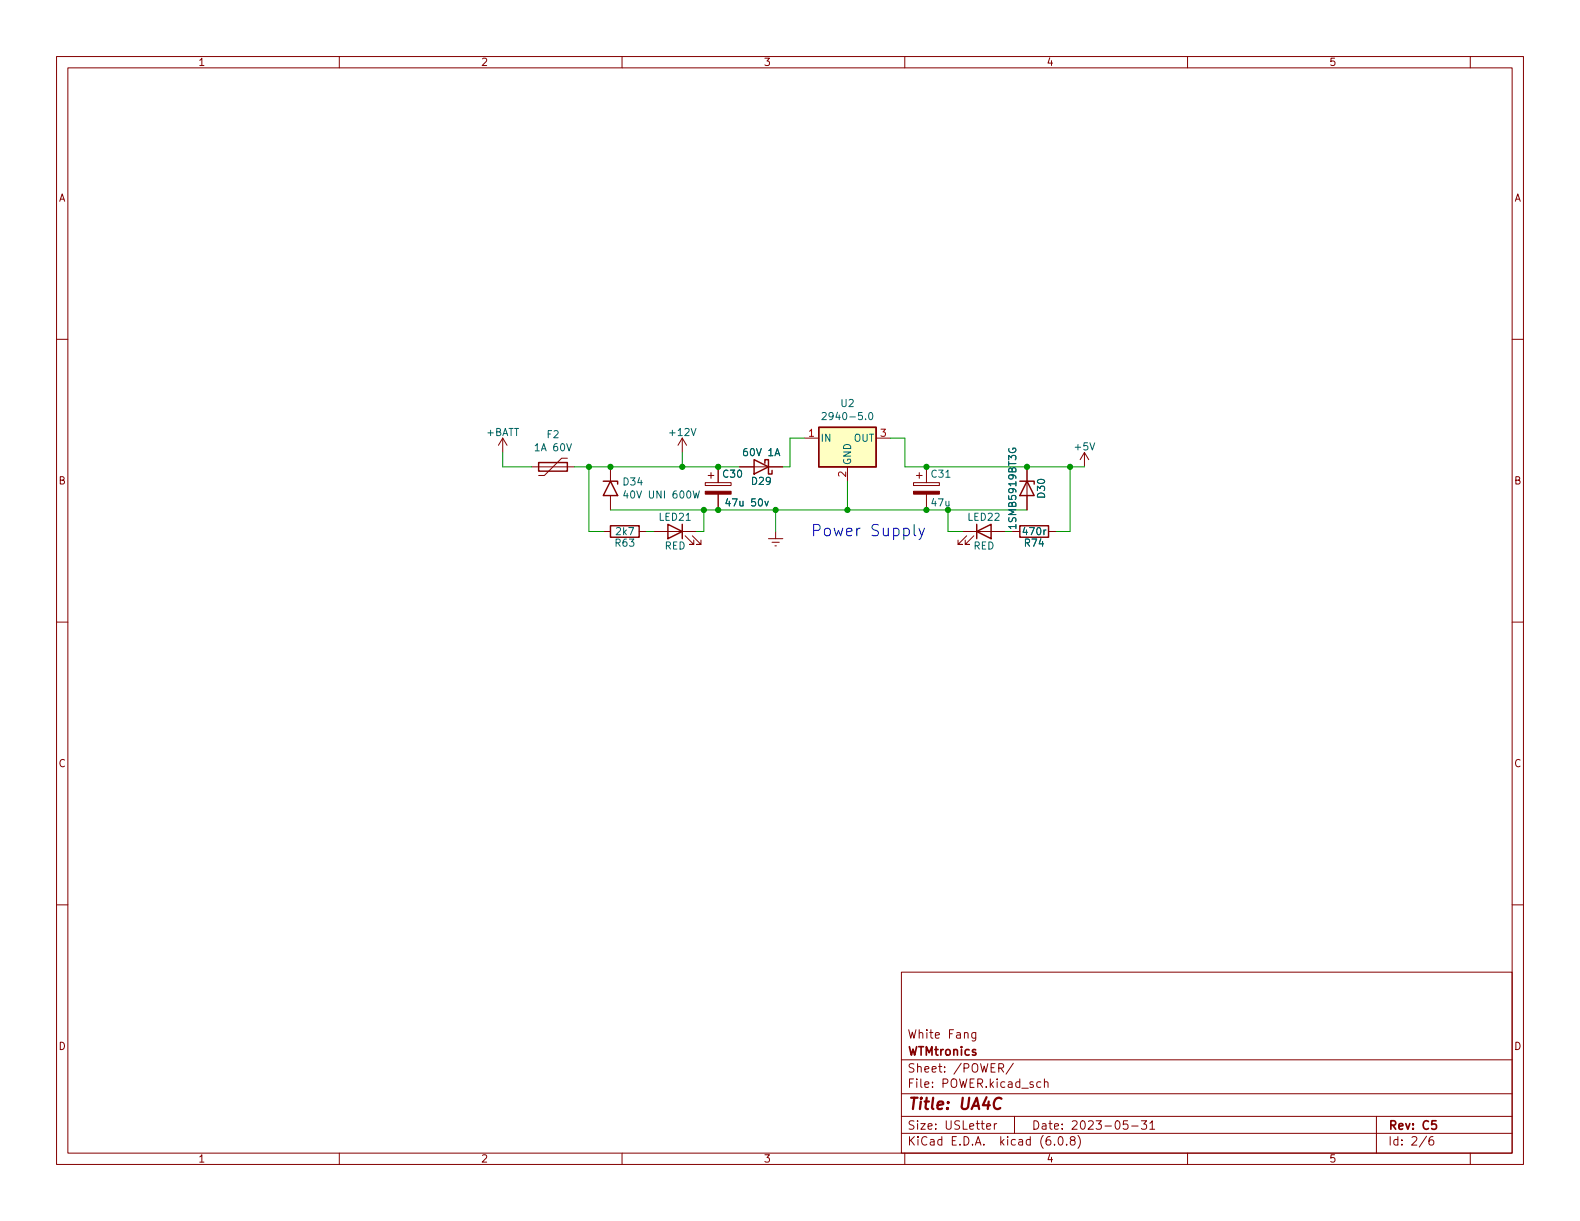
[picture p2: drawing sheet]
(kicad_sch (version 20211123) (generator eeschema)

 (paper "USLetter")

 (title_block
  (title "UA4C")
  (date "2023-05-31")
  (rev "C5")
  (company "WTMtronics")
  (comment 1 "White Fang"))

 (lib_symbols
  (symbol "Device:D_Schottky" (pin_numbers hide) (pin_names (offset 1.016) hide) (in_bom yes) (on_board yes)
   (property "Reference" "D" (id 0) (at 0 2.54 0) (effects (font (size 1.27 1.27))))
   (property "Value" "D_Schottky" (id 1) (at 0 -2.54 0) (effects (font (size 1.27 1.27))))
   (property "Footprint" "" (id 2) (at 0 0 0) (effects (font (size 1.27 1.27)) hide))
   (property "Datasheet" "~" (id 3) (at 0 0 0) (effects (font (size 1.27 1.27)) hide))
   (symbol "D_Schottky_0_1"
    (polyline (pts (xy 1.27 0) (xy -1.27 0)) (stroke (width 0) (type default) (color 0 0 0 0)) (fill (type none)))
    (polyline (pts (xy 1.27 1.27) (xy 1.27 -1.27) (xy -1.27 0) (xy 1.27 1.27)) (stroke (width 0.254) (type default) (color 0 0 0 0)) (fill (type none)))
    (polyline (pts (xy -1.905 0.635) (xy -1.905 1.27) (xy -1.27 1.27) (xy -1.27 -1.27) (xy -0.635 -1.27) (xy -0.635 -0.635)) (stroke (width 0.254) (type default) (color 0 0 0 0)) (fill (type none))))
   (symbol "D_Schottky_1_1"
    (pin passive line (at -3.81 0 0) (length 2.54) (name "K" (effects (font (size 1.27 1.27)))) (number "1" (effects (font (size 1.27 1.27)))))
    (pin passive line (at 3.81 0 180) (length 2.54) (name "A" (effects (font (size 1.27 1.27)))) (number "2" (effects (font (size 1.27 1.27)))))))
  (symbol "Device:D_Zener" (pin_numbers hide) (pin_names (offset 1.016) hide) (in_bom yes) (on_board yes)
   (property "Reference" "D" (id 0) (at 0 2.54 0) (effects (font (size 1.27 1.27))))
   (property "Value" "D_Zener" (id 1) (at 0 -2.54 0) (effects (font (size 1.27 1.27))))
   (property "Footprint" "" (id 2) (at 0 0 0) (effects (font (size 1.27 1.27)) hide))
   (property "Datasheet" "~" (id 3) (at 0 0 0) (effects (font (size 1.27 1.27)) hide))
   (symbol "D_Zener_0_1"
    (polyline (pts (xy 1.27 0) (xy -1.27 0)) (stroke (width 0) (type default) (color 0 0 0 0)) (fill (type none)))
    (polyline (pts (xy -1.27 -1.27) (xy -1.27 1.27) (xy -0.762 1.27)) (stroke (width 0.254) (type default) (color 0 0 0 0)) (fill (type none)))
    (polyline (pts (xy 1.27 -1.27) (xy 1.27 1.27) (xy -1.27 0) (xy 1.27 -1.27)) (stroke (width 0.254) (type default) (color 0 0 0 0)) (fill (type none))))
   (symbol "D_Zener_1_1"
    (pin passive line (at -3.81 0 0) (length 2.54) (name "K" (effects (font (size 1.27 1.27)))) (number "1" (effects (font (size 1.27 1.27)))))
    (pin passive line (at 3.81 0 180) (length 2.54) (name "A" (effects (font (size 1.27 1.27)))) (number "2" (effects (font (size 1.27 1.27)))))))
  (symbol "Device:LED" (pin_numbers hide) (pin_names (offset 1.016) hide) (in_bom yes) (on_board yes)
   (property "Reference" "D" (id 0) (at 0 2.54 0) (effects (font (size 1.27 1.27))))
   (property "Value" "LED" (id 1) (at 0 -2.54 0) (effects (font (size 1.27 1.27))))
   (property "Footprint" "" (id 2) (at 0 0 0) (effects (font (size 1.27 1.27)) hide))
   (property "Datasheet" "~" (id 3) (at 0 0 0) (effects (font (size 1.27 1.27)) hide))
   (symbol "LED_0_1"
    (polyline (pts (xy -1.27 -1.27) (xy -1.27 1.27)) (stroke (width 0.254) (type default) (color 0 0 0 0)) (fill (type none)))
    (polyline (pts (xy -1.27 0) (xy 1.27 0)) (stroke (width 0) (type default) (color 0 0 0 0)) (fill (type none)))
    (polyline (pts (xy 1.27 -1.27) (xy 1.27 1.27) (xy -1.27 0) (xy 1.27 -1.27)) (stroke (width 0.254) (type default) (color 0 0 0 0)) (fill (type none)))
    (polyline (pts (xy -3.048 -0.762) (xy -4.572 -2.286) (xy -3.81 -2.286) (xy -4.572 -2.286) (xy -4.572 -1.524)) (stroke (width 0) (type default) (color 0 0 0 0)) (fill (type none)))
    (polyline (pts (xy -1.778 -0.762) (xy -3.302 -2.286) (xy -2.54 -2.286) (xy -3.302 -2.286) (xy -3.302 -1.524)) (stroke (width 0) (type default) (color 0 0 0 0)) (fill (type none))))
   (symbol "LED_1_1"
    (pin passive line (at -3.81 0 0) (length 2.54) (name "K" (effects (font (size 1.27 1.27)))) (number "1" (effects (font (size 1.27 1.27)))))
    (pin passive line (at 3.81 0 180) (length 2.54) (name "A" (effects (font (size 1.27 1.27)))) (number "2" (effects (font (size 1.27 1.27)))))))
  (symbol "Device:Polyfuse" (pin_numbers hide) (pin_names (offset 0)) (in_bom yes) (on_board yes)
   (property "Reference" "F" (id 0) (at -2.54 0 90) (effects (font (size 1.27 1.27))))
   (property "Value" "Polyfuse" (id 1) (at 2.54 0 90) (effects (font (size 1.27 1.27))))
   (property "Footprint" "" (id 2) (at 1.27 -5.08 0) (effects (font (size 1.27 1.27)) (justify left) hide))
   (property "Datasheet" "~" (id 3) (at 0 0 0) (effects (font (size 1.27 1.27)) hide))
   (symbol "Polyfuse_0_1"
    (rectangle (start -0.762 2.54) (end 0.762 -2.54) (stroke (width 0.254) (type default) (color 0 0 0 0)) (fill (type none)))
    (polyline (pts (xy 0 2.54) (xy 0 -2.54)) (stroke (width 0) (type default) (color 0 0 0 0)) (fill (type none)))
    (polyline (pts (xy -1.524 2.54) (xy -1.524 1.524) (xy 1.524 -1.524) (xy 1.524 -2.54)) (stroke (width 0) (type default) (color 0 0 0 0)) (fill (type none))))
   (symbol "Polyfuse_1_1"
    (pin passive line (at 0 3.81 270) (length 1.27) (name "~" (effects (font (size 1.27 1.27)))) (number "1" (effects (font (size 1.27 1.27)))))
    (pin passive line (at 0 -3.81 90) (length 1.27) (name "~" (effects (font (size 1.27 1.27)))) (number "2" (effects (font (size 1.27 1.27)))))))
  (symbol "Device:R" (pin_numbers hide) (pin_names (offset 0)) (in_bom yes) (on_board yes)
   (property "Reference" "R" (id 0) (at 2.032 0 90) (effects (font (size 1.27 1.27))))
   (property "Value" "R" (id 1) (at 0 0 90) (effects (font (size 1.27 1.27))))
   (property "Footprint" "" (id 2) (at -1.778 0 90) (effects (font (size 1.27 1.27)) hide))
   (property "Datasheet" "~" (id 3) (at 0 0 0) (effects (font (size 1.27 1.27)) hide))
   (symbol "R_0_1"
    (rectangle (start -1.016 -2.54) (end 1.016 2.54) (stroke (width 0.254) (type default) (color 0 0 0 0)) (fill (type none))))
   (symbol "R_1_1"
    (pin passive line (at 0 3.81 270) (length 1.27) (name "~" (effects (font (size 1.27 1.27)))) (number "1" (effects (font (size 1.27 1.27)))))
    (pin passive line (at 0 -3.81 90) (length 1.27) (name "~" (effects (font (size 1.27 1.27)))) (number "2" (effects (font (size 1.27 1.27)))))))
  (symbol "Diode:SM6T39A" (pin_numbers hide) (pin_names (offset 1.016) hide) (in_bom yes) (on_board yes)
   (property "Reference" "D" (id 0) (at 0 2.54 0) (effects (font (size 1.27 1.27))))
   (property "Value" "SM6T39A" (id 1) (at 0 -2.54 0) (effects (font (size 1.27 1.27))))
   (property "Footprint" "Diode_SMD:D_SMB" (id 2) (at 0 -5.08 0) (effects (font (size 1.27 1.27)) hide))
   (property "Datasheet" "https://www.st.com/resource/en/datasheet/sm6t.pdf" (id 3) (at -1.27 0 0) (effects (font (size 1.27 1.27)) hide))
   (symbol "SM6T39A_0_1"
    (polyline (pts (xy -0.762 1.27) (xy -1.27 1.27) (xy -1.27 -1.27)) (stroke (width 0.254) (type default) (color 0 0 0 0)) (fill (type none)))
    (polyline (pts (xy 1.27 1.27) (xy 1.27 -1.27) (xy -1.27 0) (xy 1.27 1.27)) (stroke (width 0.254) (type default) (color 0 0 0 0)) (fill (type none))))
   (symbol "SM6T39A_1_1"
    (pin passive line (at -3.81 0 0) (length 2.54) (name "A1" (effects (font (size 1.27 1.27)))) (number "1" (effects (font (size 1.27 1.27)))))
    (pin passive line (at 3.81 0 180) (length 2.54) (name "A2" (effects (font (size 1.27 1.27)))) (number "2" (effects (font (size 1.27 1.27)))))))
  (symbol "Regulator_Linear:L7805" (pin_names (offset 0.254)) (in_bom yes) (on_board yes)
   (property "Reference" "U" (id 0) (at -3.81 3.175 0) (effects (font (size 1.27 1.27))))
   (property "Value" "L7805" (id 1) (at 0 3.175 0) (effects (font (size 1.27 1.27)) (justify left)))
   (property "Footprint" "" (id 2) (at 0.635 -3.81 0) (effects (font (size 1.27 1.27) italic) (justify left) hide))
   (property "Datasheet" "http://www.st.com/content/ccc/resource/technical/document/datasheet/41/4f/b3/b0/12/d4/47/88/CD00000444.pdf/files/CD00000444.pdf/jcr:content/translations/en.CD00000444.pdf" (id 3) (at 0 -1.27 0) (effects (font (size 1.27 1.27)) hide))
   (symbol "L7805_0_1"
    (rectangle (start -5.08 1.905) (end 5.08 -5.08) (stroke (width 0.254) (type default) (color 0 0 0 0)) (fill (type background))))
   (symbol "L7805_1_1"
    (pin power_in line (at -7.62 0 0) (length 2.54) (name "IN" (effects (font (size 1.27 1.27)))) (number "1" (effects (font (size 1.27 1.27)))))
    (pin power_in line (at 0 -7.62 90) (length 2.54) (name "GND" (effects (font (size 1.27 1.27)))) (number "2" (effects (font (size 1.27 1.27)))))
    (pin power_out line (at 7.62 0 180) (length 2.54) (name "OUT" (effects (font (size 1.27 1.27)))) (number "3" (effects (font (size 1.27 1.27)))))))
  (symbol "Underdog-rescue:CP-Device" (pin_numbers hide) (pin_names (offset 0.254)) (in_bom yes) (on_board yes)
   (property "Reference" "C" (id 0) (at 0.635 2.54 0) (effects (font (size 1.27 1.27)) (justify left)))
   (property "Value" "CP-Device" (id 1) (at 0.635 -2.54 0) (effects (font (size 1.27 1.27)) (justify left)))
   (property "Footprint" "" (id 2) (at 0.9652 -3.81 0) (effects (font (size 1.27 1.27)) hide))
   (property "Datasheet" "" (id 3) (at 0 0 0) (effects (font (size 1.27 1.27)) hide))
   (symbol "CP-Device_0_1"
    (rectangle (start -2.286 0.508) (end 2.286 1.016) (stroke (width 0) (type default) (color 0 0 0 0)) (fill (type none)))
    (polyline (pts (xy -1.778 2.286) (xy -0.762 2.286)) (stroke (width 0) (type default) (color 0 0 0 0)) (fill (type none)))
    (polyline (pts (xy -1.27 2.794) (xy -1.27 1.778)) (stroke (width 0) (type default) (color 0 0 0 0)) (fill (type none)))
    (rectangle (start 2.286 -0.508) (end -2.286 -1.016) (stroke (width 0) (type default) (color 0 0 0 0)) (fill (type outline))))
   (symbol "CP-Device_1_1"
    (pin passive line (at 0 3.81 270) (length 2.794) (name "~" (effects (font (size 1.27 1.27)))) (number "1" (effects (font (size 1.27 1.27)))))
    (pin passive line (at 0 -3.81 90) (length 2.794) (name "~" (effects (font (size 1.27 1.27)))) (number "2" (effects (font (size 1.27 1.27)))))))
  (symbol "power:+12V" (power) (pin_names (offset 0)) (in_bom yes) (on_board yes)
   (property "Reference" "#PWR" (id 0) (at 0 -3.81 0) (effects (font (size 1.27 1.27)) hide))
   (property "Value" "+12V" (id 1) (at 0 3.556 0) (effects (font (size 1.27 1.27))))
   (property "Footprint" "" (id 2) (at 0 0 0) (effects (font (size 1.27 1.27)) hide))
   (property "Datasheet" "" (id 3) (at 0 0 0) (effects (font (size 1.27 1.27)) hide))
   (symbol "+12V_0_1"
    (polyline (pts (xy -0.762 1.27) (xy 0 2.54)) (stroke (width 0) (type default) (color 0 0 0 0)) (fill (type none)))
    (polyline (pts (xy 0 0) (xy 0 2.54)) (stroke (width 0) (type default) (color 0 0 0 0)) (fill (type none)))
    (polyline (pts (xy 0 2.54) (xy 0.762 1.27)) (stroke (width 0) (type default) (color 0 0 0 0)) (fill (type none))))
   (symbol "+12V_1_1"
    (pin power_in line (at 0 0 90) (length 0) hide (name "+12V" (effects (font (size 1.27 1.27)))) (number "1" (effects (font (size 1.27 1.27)))))))
  (symbol "power:+5V" (power) (pin_names (offset 0)) (in_bom yes) (on_board yes)
   (property "Reference" "#PWR" (id 0) (at 0 -3.81 0) (effects (font (size 1.27 1.27)) hide))
   (property "Value" "+5V" (id 1) (at 0 3.556 0) (effects (font (size 1.27 1.27))))
   (property "Footprint" "" (id 2) (at 0 0 0) (effects (font (size 1.27 1.27)) hide))
   (property "Datasheet" "" (id 3) (at 0 0 0) (effects (font (size 1.27 1.27)) hide))
   (symbol "+5V_0_1"
    (polyline (pts (xy -0.762 1.27) (xy 0 2.54)) (stroke (width 0) (type default) (color 0 0 0 0)) (fill (type none)))
    (polyline (pts (xy 0 0) (xy 0 2.54)) (stroke (width 0) (type default) (color 0 0 0 0)) (fill (type none)))
    (polyline (pts (xy 0 2.54) (xy 0.762 1.27)) (stroke (width 0) (type default) (color 0 0 0 0)) (fill (type none))))
   (symbol "+5V_1_1"
    (pin power_in line (at 0 0 90) (length 0) hide (name "+5V" (effects (font (size 1.27 1.27)))) (number "1" (effects (font (size 1.27 1.27)))))))
  (symbol "power:+BATT" (power) (pin_names (offset 0)) (in_bom yes) (on_board yes)
   (property "Reference" "#PWR" (id 0) (at 0 -3.81 0) (effects (font (size 1.27 1.27)) hide))
   (property "Value" "+BATT" (id 1) (at 0 3.556 0) (effects (font (size 1.27 1.27))))
   (property "Footprint" "" (id 2) (at 0 0 0) (effects (font (size 1.27 1.27)) hide))
   (property "Datasheet" "" (id 3) (at 0 0 0) (effects (font (size 1.27 1.27)) hide))
   (symbol "+BATT_0_1"
    (polyline (pts (xy -0.762 1.27) (xy 0 2.54)) (stroke (width 0) (type default) (color 0 0 0 0)) (fill (type none)))
    (polyline (pts (xy 0 0) (xy 0 2.54)) (stroke (width 0) (type default) (color 0 0 0 0)) (fill (type none)))
    (polyline (pts (xy 0 2.54) (xy 0.762 1.27)) (stroke (width 0) (type default) (color 0 0 0 0)) (fill (type none))))
   (symbol "+BATT_1_1"
    (pin power_in line (at 0 0 90) (length 0) hide (name "+BATT" (effects (font (size 1.27 1.27)))) (number "1" (effects (font (size 1.27 1.27)))))))
  (symbol "power:Earth" (power) (pin_names (offset 0)) (in_bom yes) (on_board yes)
   (property "Reference" "#PWR" (id 0) (at 0 -6.35 0) (effects (font (size 1.27 1.27)) hide))
   (property "Value" "Earth" (id 1) (at 0 -3.81 0) (effects (font (size 1.27 1.27)) hide))
   (property "Footprint" "" (id 2) (at 0 0 0) (effects (font (size 1.27 1.27)) hide))
   (property "Datasheet" "~" (id 3) (at 0 0 0) (effects (font (size 1.27 1.27)) hide))
   (symbol "Earth_0_1"
    (polyline (pts (xy -0.635 -1.905) (xy 0.635 -1.905)) (stroke (width 0) (type default) (color 0 0 0 0)) (fill (type none)))
    (polyline (pts (xy -0.127 -2.54) (xy 0.127 -2.54)) (stroke (width 0) (type default) (color 0 0 0 0)) (fill (type none)))
    (polyline (pts (xy 0 -1.27) (xy 0 0)) (stroke (width 0) (type default) (color 0 0 0 0)) (fill (type none)))
    (polyline (pts (xy 1.27 -1.27) (xy -1.27 -1.27)) (stroke (width 0) (type default) (color 0 0 0 0)) (fill (type none))))
   (symbol "Earth_1_1"
    (pin power_in line (at 0 0 270) (length 0) hide (name "Earth" (effects (font (size 1.27 1.27)))) (number "1" (effects (font (size 1.27 1.27))))))))

 (junction (at 127 82.55) (diameter 0) (color 0 0 0 0))
 (junction (at 127 90.17) (diameter 0) (color 0 0 0 0))
 (junction (at 124.46 90.17) (diameter 0) (color 0 0 0 0))
 (junction (at 137.16 90.17) (diameter 0) (color 0 0 0 0))
 (junction (at 163.83 90.17) (diameter 0) (color 0 0 0 0))
 (junction (at 107.95 82.55) (diameter 0) (color 0 0 0 0))
 (junction (at 120.65 82.55) (diameter 0) (color 0 0 0 0))
 (junction (at 189.23 82.55) (diameter 0) (color 0 0 0 0))
 (junction (at 104.14 82.55) (diameter 0) (color 0 0 0 0))
 (junction (at 149.86 90.17) (diameter 0) (color 0 0 0 0))
 (junction (at 167.64 90.17) (diameter 0) (color 0 0 0 0))
 (junction (at 181.61 82.55) (diameter 0) (color 0 0 0 0))
 (junction (at 163.83 82.55) (diameter 0) (color 0 0 0 0))

 (wire (pts (xy 124.46 93.98) (xy 123.19 93.98)) (stroke (width 0) (type default) (color 0 0 0 0)))
 (wire (pts (xy 157.48 77.47) (xy 160.02 77.47)) (stroke (width 0) (type default) (color 0 0 0 0)))
 (wire (pts (xy 120.65 82.55) (xy 127 82.55)) (stroke (width 0) (type default) (color 0 0 0 0)))
 (wire (pts (xy 127 82.55) (xy 130.81 82.55)) (stroke (width 0) (type default) (color 0 0 0 0)))
 (wire (pts (xy 167.64 90.17) (xy 181.61 90.17)) (stroke (width 0) (type default) (color 0 0 0 0)))
 (wire (pts (xy 160.02 77.47) (xy 160.02 82.55)) (stroke (width 0) (type default) (color 0 0 0 0)))
 (wire (pts (xy 149.86 90.17) (xy 163.83 90.17)) (stroke (width 0) (type default) (color 0 0 0 0)))
 (wire (pts (xy 115.57 93.98) (xy 114.3 93.98)) (stroke (width 0) (type default) (color 0 0 0 0)))
 (wire (pts (xy 88.9 80.01) (xy 88.9 82.55)) (stroke (width 0) (type default) (color 0 0 0 0)))
 (wire (pts (xy 189.23 93.98) (xy 189.23 82.55)) (stroke (width 0) (type default) (color 0 0 0 0)))
 (wire (pts (xy 104.14 82.55) (xy 104.14 93.98)) (stroke (width 0) (type default) (color 0 0 0 0)))
 (wire (pts (xy 104.14 82.55) (xy 107.95 82.55)) (stroke (width 0) (type default) (color 0 0 0 0)))
 (wire (pts (xy 107.95 82.55) (xy 120.65 82.55)) (stroke (width 0) (type default) (color 0 0 0 0)))
 (wire (pts (xy 120.65 80.01) (xy 120.65 82.55)) (stroke (width 0) (type default) (color 0 0 0 0)))
 (wire (pts (xy 124.46 93.98) (xy 124.46 90.17)) (stroke (width 0) (type default) (color 0 0 0 0)))
 (wire (pts (xy 167.64 93.98) (xy 167.64 90.17)) (stroke (width 0) (type default) (color 0 0 0 0)))
 (wire (pts (xy 139.7 77.47) (xy 142.24 77.47)) (stroke (width 0) (type default) (color 0 0 0 0)))
 (wire (pts (xy 138.43 82.55) (xy 139.7 82.55)) (stroke (width 0) (type default) (color 0 0 0 0)))
 (wire (pts (xy 163.83 90.17) (xy 167.64 90.17)) (stroke (width 0) (type default) (color 0 0 0 0)))
 (wire (pts (xy 149.86 85.09) (xy 149.86 90.17)) (stroke (width 0) (type default) (color 0 0 0 0)))
 (wire (pts (xy 127 90.17) (xy 137.16 90.17)) (stroke (width 0) (type default) (color 0 0 0 0)))
 (wire (pts (xy 189.23 82.55) (xy 191.77 82.55)) (stroke (width 0) (type default) (color 0 0 0 0)))
 (wire (pts (xy 139.7 77.47) (xy 139.7 82.55)) (stroke (width 0) (type default) (color 0 0 0 0)))
 (wire (pts (xy 101.6 82.55) (xy 104.14 82.55)) (stroke (width 0) (type default) (color 0 0 0 0)))
 (wire (pts (xy 163.83 82.55) (xy 181.61 82.55)) (stroke (width 0) (type default) (color 0 0 0 0)))
 (wire (pts (xy 107.95 90.17) (xy 124.46 90.17)) (stroke (width 0) (type default) (color 0 0 0 0)))
 (wire (pts (xy 186.69 93.98) (xy 189.23 93.98)) (stroke (width 0) (type default) (color 0 0 0 0)))
 (wire (pts (xy 104.14 93.98) (xy 106.68 93.98)) (stroke (width 0) (type default) (color 0 0 0 0)))
 (wire (pts (xy 137.16 90.17) (xy 149.86 90.17)) (stroke (width 0) (type default) (color 0 0 0 0)))
 (wire (pts (xy 170.18 93.98) (xy 167.64 93.98)) (stroke (width 0) (type default) (color 0 0 0 0)))
 (wire (pts (xy 124.46 90.17) (xy 127 90.17)) (stroke (width 0) (type default) (color 0 0 0 0)))
 (wire (pts (xy 181.61 82.55) (xy 189.23 82.55)) (stroke (width 0) (type default) (color 0 0 0 0)))
 (wire (pts (xy 160.02 82.55) (xy 163.83 82.55)) (stroke (width 0) (type default) (color 0 0 0 0)))
 (wire (pts (xy 88.9 82.55) (xy 93.98 82.55)) (stroke (width 0) (type default) (color 0 0 0 0)))
 (wire (pts (xy 137.16 93.98) (xy 137.16 90.17)) (stroke (width 0) (type default) (color 0 0 0 0)))
 (wire (pts (xy 177.8 93.98) (xy 179.07 93.98)) (stroke (width 0) (type default) (color 0 0 0 0)))

 (text "Power Supply" (at 163.83 95.25 180) (effects (font (size 2.0066 2.0066)) (justify right bottom)))

 (symbol (lib_id "power:+BATT") (at 88.9 80.01 0) (unit 1) (in_bom yes) (on_board yes)
  (property "Reference" "#PWR097" (id 0) (at 88.9 83.82 0) (effects (font (size 1.27 1.27)) hide))
  (property "Value" "+BATT" (id 1) (at 88.9 76.454 0))
  (property "Footprint" "" (id 2) (at 88.9 80.01 0))
  (property "Datasheet" "" (id 3) (at 88.9 80.01 0)) (pin "1"))

 (symbol (lib_id "Underdog-rescue:CP-Device") (at 163.83 86.36 0) (unit 1) (in_bom yes) (on_board yes)
  (property "Reference" "C31" (id 0) (at 164.465 83.82 0) (effects (font (size 1.27 1.27)) (justify left)))
  (property "Value" "47u" (id 1) (at 164.465 88.9 0) (effects (font (size 1.27 1.27)) (justify left)))
  (property "Footprint" "Capacitor_Tantalum_SMD:CP_EIA-3216-18_Kemet-A" (id 2) (at 164.7952 90.17 0) (effects (font (size 1.27 1.27)) hide))
  (property "Datasheet" "" (id 3) (at 163.83 86.36 0))
  (property "PN" "TCJK476M006R0200" (id 4) (at 163.83 86.36 0) (effects (font (size 1.524 1.524)) hide))
  (property "MPN" "T55A476M6R3C0200" (id 5) (at 163.83 86.36 0) (effects (font (size 1.27 1.27)) hide)) (pin "1") (pin "2"))

 (symbol (lib_id "power:+5V") (at 191.77 82.55 0) (unit 1) (in_bom yes) (on_board yes)
  (property "Reference" "#PWR099" (id 0) (at 191.77 86.36 0) (effects (font (size 1.27 1.27)) hide))
  (property "Value" "+5V" (id 1) (at 191.77 78.994 0))
  (property "Footprint" "" (id 2) (at 191.77 82.55 0))
  (property "Datasheet" "" (id 3) (at 191.77 82.55 0)) (pin "1"))

 (symbol (lib_id "Device:D_Zener") (at 181.61 86.36 270) (unit 1) (in_bom yes) (on_board yes)
  (property "Reference" "D30" (id 0) (at 184.15 86.36 0))
  (property "Value" "1SMB5919BT3G" (id 1) (at 179.07 86.36 0))
  (property "Footprint" "Diode_SMD:D_SMB" (id 2) (at 181.61 86.36 0) (effects (font (size 1.27 1.27)) hide))
  (property "Datasheet" "https://www.mouser.com/datasheet/2/308/1SMB5913BT3-D-1292981.pdf" (id 3) (at 181.61 86.36 0) (effects (font (size 1.27 1.27)) hide))
  (property "PN" "1SMB5919BT3G" (id 4) (at 181.61 86.36 0) (effects (font (size 1.524 1.524)) hide))
  (property "MPN" "1SMB5919BT3G" (id 5) (at 181.61 86.36 0) (effects (font (size 1.27 1.27)) hide)) (pin "1") (pin "2"))

 (symbol (lib_id "Device:R") (at 110.49 93.98 270) (unit 1) (in_bom yes) (on_board yes)
  (property "Reference" "R63" (id 0) (at 110.49 96.012 90))
  (property "Value" "2k7" (id 1) (at 110.49 93.98 90))
  (property "Footprint" "Resistor_SMD:R_0603_1608Metric" (id 2) (at 110.49 92.202 90) (effects (font (size 1.27 1.27)) hide))
  (property "Datasheet" "" (id 3) (at 110.49 93.98 0))
  (property "MPN" "RK73B1JTTD272J" (id 4) (at 110.49 93.98 0) (effects (font (size 1.27 1.27)) hide)) (pin "1") (pin "2"))

 (symbol (lib_id "Device:LED") (at 119.38 93.98 0) (mirror y) (unit 1) (in_bom yes) (on_board yes)
  (property "Reference" "LED21" (id 0) (at 119.38 91.44 0))
  (property "Value" "RED" (id 1) (at 119.38 96.52 0))
  (property "Footprint" "LED_SMD:LED_0603_1608Metric" (id 2) (at 119.38 93.98 0) (effects (font (size 1.27 1.27)) hide))
  (property "Datasheet" "" (id 3) (at 119.38 93.98 0))
  (property "MPN" "SML-310LTT86" (id 4) (at 119.38 93.98 0) (effects (font (size 1.27 1.27)) hide)) (pin "1") (pin "2"))

 (symbol (lib_id "power:+12V") (at 120.65 80.01 0) (unit 1) (in_bom yes) (on_board yes)
  (property "Reference" "#PWR098" (id 0) (at 120.65 83.82 0) (effects (font (size 1.27 1.27)) hide))
  (property "Value" "+12V" (id 1) (at 120.65 76.454 0))
  (property "Footprint" "" (id 2) (at 120.65 80.01 0) (effects (font (size 1.27 1.27)) hide))
  (property "Datasheet" "" (id 3) (at 120.65 80.01 0) (effects (font (size 1.27 1.27)) hide)) (pin "1"))

 (symbol (lib_id "power:Earth") (at 137.16 93.98 0) (unit 1) (in_bom yes) (on_board yes)
  (property "Reference" "#PWR0100" (id 0) (at 137.16 100.33 0) (effects (font (size 1.27 1.27)) hide))
  (property "Value" "Earth" (id 1) (at 137.16 97.79 0) (effects (font (size 1.27 1.27)) hide))
  (property "Footprint" "" (id 2) (at 137.16 93.98 0) (effects (font (size 1.27 1.27)) hide))
  (property "Datasheet" "" (id 3) (at 137.16 93.98 0) (effects (font (size 1.27 1.27)) hide)) (pin "1"))

 (symbol (lib_id "Device:D_Schottky") (at 134.62 82.55 180) (unit 1) (in_bom yes) (on_board yes)
  (property "Reference" "D29" (id 0) (at 134.62 85.09 0))
  (property "Value" "60V 1A" (id 1) (at 134.62 80.01 0))
  (property "Footprint" "Diode_SMD:D_SMA" (id 2) (at 134.62 82.55 0) (effects (font (size 1.27 1.27)) hide))
  (property "Datasheet" "https://www.diodes.com/assets/Datasheets/ds13002.pdf" (id 3) (at 134.62 82.55 0) (effects (font (size 1.27 1.27)) hide))
  (property "MPN" "B160-E3/61T" (id 4) (at 134.62 82.55 0) (effects (font (size 1.27 1.27)) hide)) (pin "1") (pin "2"))

 (symbol (lib_id "Device:LED") (at 173.99 93.98 0) (unit 1) (in_bom yes) (on_board yes)
  (property "Reference" "LED22" (id 0) (at 173.99 91.44 0))
  (property "Value" "RED" (id 1) (at 173.99 96.52 0))
  (property "Footprint" "LED_SMD:LED_0603_1608Metric" (id 2) (at 173.99 93.98 0) (effects (font (size 1.27 1.27)) hide))
  (property "Datasheet" "" (id 3) (at 173.99 93.98 0))
  (property "MPN" "SML-310LTT86" (id 4) (at 173.99 93.98 0) (effects (font (size 1.27 1.27)) hide)) (pin "1") (pin "2"))

 (symbol (lib_id "Device:R") (at 182.88 93.98 270) (unit 1) (in_bom yes) (on_board yes)
  (property "Reference" "R74" (id 0) (at 182.88 96.012 90))
  (property "Value" "470r" (id 1) (at 182.88 93.98 90))
  (property "Footprint" "Resistor_SMD:R_0805_2012Metric" (id 2) (at 182.88 92.202 90) (effects (font (size 1.27 1.27)) hide))
  (property "Datasheet" "" (id 3) (at 182.88 93.98 0))
  (property "MPN" "RK73H2ATTD4700F" (id 4) (at 182.88 93.98 0) (effects (font (size 1.27 1.27)) hide)) (pin "1") (pin "2"))

 (symbol (lib_id "Underdog-rescue:CP-Device") (at 127 86.36 0) (unit 1) (in_bom yes) (on_board yes)
  (property "Reference" "C30" (id 0) (at 129.54 83.82 0))
  (property "Value" "47u 50v" (id 1) (at 132.08 88.9 0))
  (property "Footprint" "Capacitor_SMD:CP_Elec_6.3x5.4" (id 2) (at 127.9652 90.17 0) (effects (font (size 1.27 1.27)) hide))
  (property "Datasheet" "https://datasheet.octopart.com/EEE-FT1H470AL-Panasonic-datasheet-147569663.pdf" (id 3) (at 127 86.36 0) (effects (font (size 1.27 1.27)) hide))
  (property "MPN" "EEE-FT1H470AL" (id 4) (at 127 86.36 90) (effects (font (size 1.27 1.27)) hide)) (pin "1") (pin "2"))

 (symbol (lib_id "Diode:SM6T39A") (at 107.95 86.36 270) (unit 1) (in_bom yes) (on_board yes)
  (property "Reference" "D34" (id 0) (at 109.982 85.1916 90) (effects (font (size 1.27 1.27)) (justify left)))
  (property "Value" "40V UNI 600W" (id 1) (at 109.982 87.503 90) (effects (font (size 1.27 1.27)) (justify left)))
  (property "Footprint" "Diode_SMD:D_SMB" (id 2) (at 102.87 86.36 0) (effects (font (size 1.27 1.27)) hide))
  (property "Datasheet" "" (id 3) (at 107.95 85.09 0) (effects (font (size 1.27 1.27)) hide))
  (property "MPN" "SMBJ40A" (id 4) (at 107.95 86.36 90) (effects (font (size 1.27 1.27)) hide)) (pin "1") (pin "2"))

 (symbol (lib_id "Device:Polyfuse") (at 97.79 82.55 270) (unit 1) (in_bom yes) (on_board yes)
  (property "Reference" "F2" (id 0) (at 97.79 76.835 90))
  (property "Value" "1A 60V" (id 1) (at 97.79 79.1464 90))
  (property "Footprint" "Fuse:Fuse_2920_7451Metric_Castellated" (id 2) (at 92.71 83.82 0) (effects (font (size 1.27 1.27)) (justify left) hide))
  (property "Datasheet" "~" (id 3) (at 97.79 82.55 0) (effects (font (size 1.27 1.27)) hide))
  (property "MPN" "0ZCF0100AF2A" (id 4) (at 97.79 82.55 90) (effects (font (size 1.27 1.27)) hide)) (pin "1") (pin "2"))

 (symbol (lib_id "Regulator_Linear:L7805") (at 149.86 77.47 0) (unit 1) (in_bom yes) (on_board yes)
  (property "Reference" "U2" (id 0) (at 149.86 71.3232 0))
  (property "Value" "2940-5.0" (id 1) (at 149.86 73.6346 0))
  (property "Footprint" "Package_TO_SOT_SMD:TO-252-3_TabPin2" (id 2) (at 150.495 81.28 0) (effects (font (size 1.27 1.27) italic) (justify left) hide))
  (property "Datasheet" "http://www.st.com/content/ccc/resource/technical/document/datasheet/41/4f/b3/b0/12/d4/47/88/CD00000444.pdf/files/CD00000444.pdf/jcr:content/translations/en.CD00000444.pdf" (id 3) (at 149.86 78.74 0) (effects (font (size 1.27 1.27)) hide)) (pin "1") (pin "2") (pin "3")))
